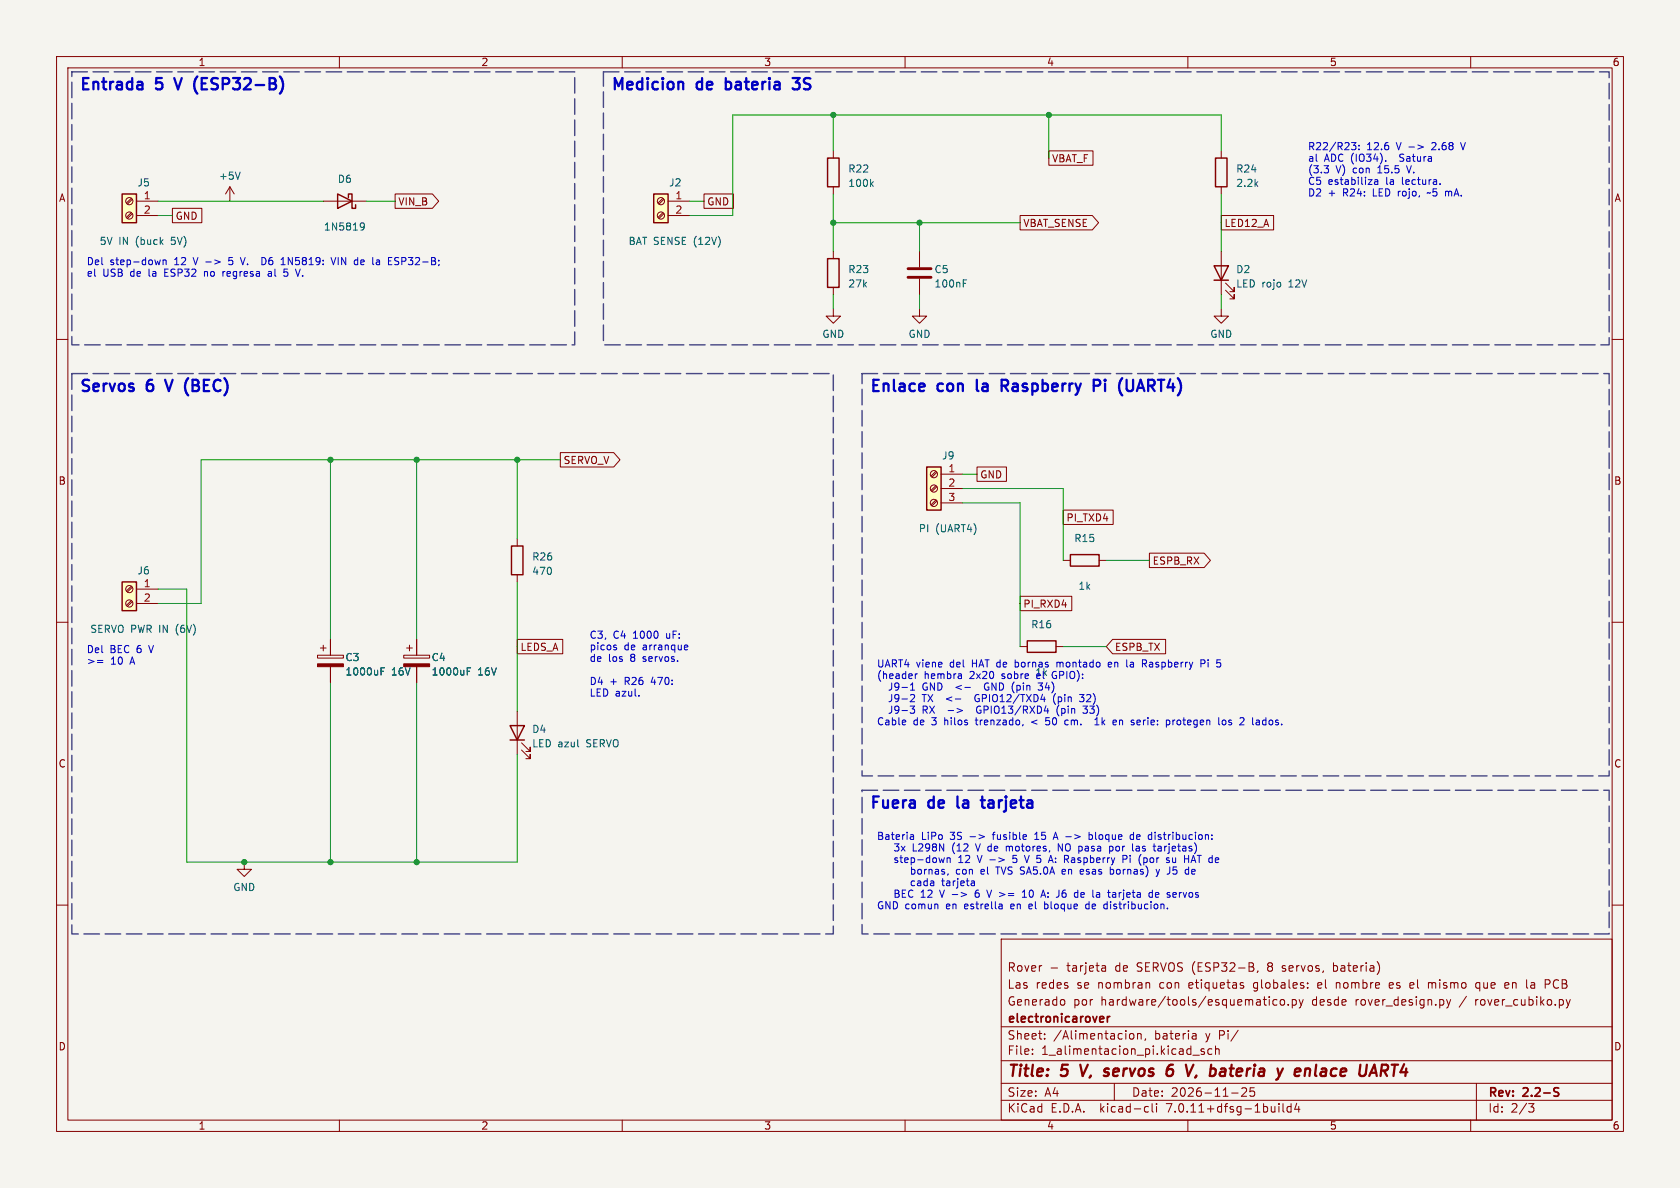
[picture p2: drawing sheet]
(kicad_sch (version 20230121) (generator eeschema)
 (paper "A4")
 (title_block (title "5 V, servos 6 V, bateria y enlace UART4") (date "2026-11-25") (rev "2.2-S") (company "electronicarover")
  (comment 3 "Rover - tarjeta de SERVOS (ESP32-B, 8 servos, bateria)")
  (comment 1 "Generado por hardware/tools/esquematico.py desde rover_design.py / rover_cubiko.py")
  (comment 2 "Las redes se nombran con etiquetas globales: el nombre es el mismo que en la PCB"))
 (lib_symbols
  (symbol "Connector:Screw_Terminal_01x02" (pin_names (offset 1.016) hide) (in_bom yes) (on_board yes)
    (property "Reference" "J" (at 0 2.54 0) (effects (font (size 1.27 1.27))))
    (property "Value" "Screw_Terminal_01x02" (at 0 -5.08 0) (effects (font (size 1.27 1.27))))
    (property "Footprint" "" (at 0 0 0) (effects (font (size 1.27 1.27)) hide))
    (property "Datasheet" "~" (at 0 0 0) (effects (font (size 1.27 1.27)) hide))
    (symbol "Screw_Terminal_01x02_1_1"
    (rectangle (start -1.27 1.27) (end 1.27 -3.81) (stroke (width 0.254) (type default)) (fill (type background)))
    (circle (center 0 -2.54) (radius 0.635) (stroke (width 0.1524) (type default)) (fill (type none)))
    (polyline (pts (xy -0.5334 -2.2098) (xy 0.3302 -3.048)) (stroke (width 0.1524) (type default)) (fill (type none)))
    (polyline (pts (xy -0.5334 0.3302) (xy 0.3302 -0.508)) (stroke (width 0.1524) (type default)) (fill (type none)))
    (polyline (pts (xy -0.3556 -2.032) (xy 0.508 -2.8702)) (stroke (width 0.1524) (type default)) (fill (type none)))
    (polyline (pts (xy -0.3556 0.508) (xy 0.508 -0.3302)) (stroke (width 0.1524) (type default)) (fill (type none)))
    (circle (center 0 0) (radius 0.635) (stroke (width 0.1524) (type default)) (fill (type none)))
    (pin passive line (at -5.08 0 0) (length 3.81) (name "Pin_1" (effects (font (size 1.27 1.27)))) (number "1" (effects (font (size 1.27 1.27)))))
    (pin passive line (at -5.08 -2.54 0) (length 3.81) (name "Pin_2" (effects (font (size 1.27 1.27)))) (number "2" (effects (font (size 1.27 1.27)))))))
  (symbol "Connector:Screw_Terminal_01x03" (pin_names (offset 1.016) hide) (in_bom yes) (on_board yes)
    (property "Reference" "J" (at 0 5.08 0) (effects (font (size 1.27 1.27))))
    (property "Value" "Screw_Terminal_01x03" (at 0 -5.08 0) (effects (font (size 1.27 1.27))))
    (property "Footprint" "" (at 0 0 0) (effects (font (size 1.27 1.27)) hide))
    (property "Datasheet" "~" (at 0 0 0) (effects (font (size 1.27 1.27)) hide))
    (symbol "Screw_Terminal_01x03_1_1"
    (rectangle (start -1.27 3.81) (end 1.27 -3.81) (stroke (width 0.254) (type default)) (fill (type background)))
    (circle (center 0 -2.54) (radius 0.635) (stroke (width 0.1524) (type default)) (fill (type none)))
    (polyline (pts (xy -0.5334 -2.2098) (xy 0.3302 -3.048)) (stroke (width 0.1524) (type default)) (fill (type none)))
    (polyline (pts (xy -0.5334 0.3302) (xy 0.3302 -0.508)) (stroke (width 0.1524) (type default)) (fill (type none)))
    (polyline (pts (xy -0.5334 2.8702) (xy 0.3302 2.032)) (stroke (width 0.1524) (type default)) (fill (type none)))
    (polyline (pts (xy -0.3556 -2.032) (xy 0.508 -2.8702)) (stroke (width 0.1524) (type default)) (fill (type none)))
    (polyline (pts (xy -0.3556 0.508) (xy 0.508 -0.3302)) (stroke (width 0.1524) (type default)) (fill (type none)))
    (polyline (pts (xy -0.3556 3.048) (xy 0.508 2.2098)) (stroke (width 0.1524) (type default)) (fill (type none)))
    (circle (center 0 0) (radius 0.635) (stroke (width 0.1524) (type default)) (fill (type none)))
    (circle (center 0 2.54) (radius 0.635) (stroke (width 0.1524) (type default)) (fill (type none)))
    (pin passive line (at -5.08 2.54 0) (length 3.81) (name "Pin_1" (effects (font (size 1.27 1.27)))) (number "1" (effects (font (size 1.27 1.27)))))
    (pin passive line (at -5.08 0 0) (length 3.81) (name "Pin_2" (effects (font (size 1.27 1.27)))) (number "2" (effects (font (size 1.27 1.27)))))
    (pin passive line (at -5.08 -2.54 0) (length 3.81) (name "Pin_3" (effects (font (size 1.27 1.27)))) (number "3" (effects (font (size 1.27 1.27)))))))
  (symbol "Device:C" (pin_numbers hide) (pin_names (offset 0.254)) (in_bom yes) (on_board yes)
    (property "Reference" "C" (at 0.635 2.54 0) (effects (font (size 1.27 1.27)) (justify left)))
    (property "Value" "C" (at 0.635 -2.54 0) (effects (font (size 1.27 1.27)) (justify left)))
    (property "Footprint" "" (at 0.9652 -3.81 0) (effects (font (size 1.27 1.27)) hide))
    (property "Datasheet" "~" (at 0 0 0) (effects (font (size 1.27 1.27)) hide))
    (symbol "C_0_1"
    (polyline (pts (xy -2.032 -0.762) (xy 2.032 -0.762)) (stroke (width 0.508) (type default)) (fill (type none)))
    (polyline (pts (xy -2.032 0.762) (xy 2.032 0.762)) (stroke (width 0.508) (type default)) (fill (type none))))
    (symbol "C_1_1"
    (pin passive line (at 0 3.81 270) (length 2.794) (name "~" (effects (font (size 1.27 1.27)))) (number "1" (effects (font (size 1.27 1.27)))))
    (pin passive line (at 0 -3.81 90) (length 2.794) (name "~" (effects (font (size 1.27 1.27)))) (number "2" (effects (font (size 1.27 1.27)))))))
  (symbol "Device:C_Polarized" (pin_numbers hide) (pin_names (offset 0.254)) (in_bom yes) (on_board yes)
    (property "Reference" "C" (at 0.635 2.54 0) (effects (font (size 1.27 1.27)) (justify left)))
    (property "Value" "C_Polarized" (at 0.635 -2.54 0) (effects (font (size 1.27 1.27)) (justify left)))
    (property "Footprint" "" (at 0.9652 -3.81 0) (effects (font (size 1.27 1.27)) hide))
    (property "Datasheet" "~" (at 0 0 0) (effects (font (size 1.27 1.27)) hide))
    (symbol "C_Polarized_0_1"
    (rectangle (start -2.286 0.508) (end 2.286 1.016) (stroke (width 0) (type default)) (fill (type none)))
    (polyline (pts (xy -1.778 2.286) (xy -0.762 2.286)) (stroke (width 0) (type default)) (fill (type none)))
    (polyline (pts (xy -1.27 2.794) (xy -1.27 1.778)) (stroke (width 0) (type default)) (fill (type none)))
    (rectangle (start 2.286 -0.508) (end -2.286 -1.016) (stroke (width 0) (type default)) (fill (type outline))))
    (symbol "C_Polarized_1_1"
    (pin passive line (at 0 3.81 270) (length 2.794) (name "~" (effects (font (size 1.27 1.27)))) (number "1" (effects (font (size 1.27 1.27)))))
    (pin passive line (at 0 -3.81 90) (length 2.794) (name "~" (effects (font (size 1.27 1.27)))) (number "2" (effects (font (size 1.27 1.27)))))))
  (symbol "Device:D_Schottky" (pin_numbers hide) (pin_names (offset 1.016) hide) (in_bom yes) (on_board yes)
    (property "Reference" "D" (at 0 2.54 0) (effects (font (size 1.27 1.27))))
    (property "Value" "D_Schottky" (at 0 -2.54 0) (effects (font (size 1.27 1.27))))
    (property "Footprint" "" (at 0 0 0) (effects (font (size 1.27 1.27)) hide))
    (property "Datasheet" "~" (at 0 0 0) (effects (font (size 1.27 1.27)) hide))
    (symbol "D_Schottky_0_1"
    (polyline (pts (xy 1.27 0) (xy -1.27 0)) (stroke (width 0) (type default)) (fill (type none)))
    (polyline (pts (xy 1.27 1.27) (xy 1.27 -1.27) (xy -1.27 0) (xy 1.27 1.27)) (stroke (width 0.254) (type default)) (fill (type none)))
    (polyline (pts (xy -1.905 0.635) (xy -1.905 1.27) (xy -1.27 1.27) (xy -1.27 -1.27) (xy -0.635 -1.27) (xy -0.635 -0.635)) (stroke (width 0.254) (type default)) (fill (type none))))
    (symbol "D_Schottky_1_1"
    (pin passive line (at -3.81 0 0) (length 2.54) (name "K" (effects (font (size 1.27 1.27)))) (number "1" (effects (font (size 1.27 1.27)))))
    (pin passive line (at 3.81 0 180) (length 2.54) (name "A" (effects (font (size 1.27 1.27)))) (number "2" (effects (font (size 1.27 1.27)))))))
  (symbol "Device:LED" (pin_numbers hide) (pin_names (offset 1.016) hide) (in_bom yes) (on_board yes)
    (property "Reference" "D" (at 0 2.54 0) (effects (font (size 1.27 1.27))))
    (property "Value" "LED" (at 0 -2.54 0) (effects (font (size 1.27 1.27))))
    (property "Footprint" "" (at 0 0 0) (effects (font (size 1.27 1.27)) hide))
    (property "Datasheet" "~" (at 0 0 0) (effects (font (size 1.27 1.27)) hide))
    (symbol "LED_0_1"
    (polyline (pts (xy -1.27 -1.27) (xy -1.27 1.27)) (stroke (width 0.254) (type default)) (fill (type none)))
    (polyline (pts (xy -1.27 0) (xy 1.27 0)) (stroke (width 0) (type default)) (fill (type none)))
    (polyline (pts (xy 1.27 -1.27) (xy 1.27 1.27) (xy -1.27 0) (xy 1.27 -1.27)) (stroke (width 0.254) (type default)) (fill (type none)))
    (polyline (pts (xy -3.048 -0.762) (xy -4.572 -2.286) (xy -3.81 -2.286) (xy -4.572 -2.286) (xy -4.572 -1.524)) (stroke (width 0) (type default)) (fill (type none)))
    (polyline (pts (xy -1.778 -0.762) (xy -3.302 -2.286) (xy -2.54 -2.286) (xy -3.302 -2.286) (xy -3.302 -1.524)) (stroke (width 0) (type default)) (fill (type none))))
    (symbol "LED_1_1"
    (pin passive line (at -3.81 0 0) (length 2.54) (name "K" (effects (font (size 1.27 1.27)))) (number "1" (effects (font (size 1.27 1.27)))))
    (pin passive line (at 3.81 0 180) (length 2.54) (name "A" (effects (font (size 1.27 1.27)))) (number "2" (effects (font (size 1.27 1.27)))))))
  (symbol "Device:R" (pin_numbers hide) (pin_names (offset 0)) (in_bom yes) (on_board yes)
    (property "Reference" "R" (at 2.032 0 90) (effects (font (size 1.27 1.27))))
    (property "Value" "R" (at 0 0 90) (effects (font (size 1.27 1.27))))
    (property "Footprint" "" (at -1.778 0 90) (effects (font (size 1.27 1.27)) hide))
    (property "Datasheet" "~" (at 0 0 0) (effects (font (size 1.27 1.27)) hide))
    (symbol "R_0_1"
    (rectangle (start -1.016 -2.54) (end 1.016 2.54) (stroke (width 0.254) (type default)) (fill (type none))))
    (symbol "R_1_1"
    (pin passive line (at 0 3.81 270) (length 1.27) (name "~" (effects (font (size 1.27 1.27)))) (number "1" (effects (font (size 1.27 1.27)))))
    (pin passive line (at 0 -3.81 90) (length 1.27) (name "~" (effects (font (size 1.27 1.27)))) (number "2" (effects (font (size 1.27 1.27)))))))
  (symbol "power:+5V" (power) (pin_names (offset 0)) (in_bom yes) (on_board yes)
    (property "Reference" "#PWR" (at 0 -3.81 0) (effects (font (size 1.27 1.27)) hide))
    (property "Value" "+5V" (at 0 3.556 0) (effects (font (size 1.27 1.27))))
    (property "Footprint" "" (at 0 0 0) (effects (font (size 1.27 1.27)) hide))
    (property "Datasheet" "" (at 0 0 0) (effects (font (size 1.27 1.27)) hide))
    (symbol "+5V_0_1"
    (polyline (pts (xy -0.762 1.27) (xy 0 2.54)) (stroke (width 0) (type default)) (fill (type none)))
    (polyline (pts (xy 0 0) (xy 0 2.54)) (stroke (width 0) (type default)) (fill (type none)))
    (polyline (pts (xy 0 2.54) (xy 0.762 1.27)) (stroke (width 0) (type default)) (fill (type none))))
    (symbol "+5V_1_1"
    (pin power_in line (at 0 0 90) (length 0) hide (name "+5V" (effects (font (size 1.27 1.27)))) (number "1" (effects (font (size 1.27 1.27)))))))
  (symbol "power:GND" (power) (pin_names (offset 0)) (in_bom yes) (on_board yes)
    (property "Reference" "#PWR" (at 0 -6.35 0) (effects (font (size 1.27 1.27)) hide))
    (property "Value" "GND" (at 0 -3.81 0) (effects (font (size 1.27 1.27))))
    (property "Footprint" "" (at 0 0 0) (effects (font (size 1.27 1.27)) hide))
    (property "Datasheet" "" (at 0 0 0) (effects (font (size 1.27 1.27)) hide))
    (symbol "GND_0_1"
    (polyline (pts (xy 0 0) (xy 0 -1.27) (xy 1.27 -1.27) (xy 0 -2.54) (xy -1.27 -1.27) (xy 0 -1.27)) (stroke (width 0) (type default)) (fill (type none))))
    (symbol "GND_1_1"
    (pin power_in line (at 0 0 270) (length 0) hide (name "GND" (effects (font (size 1.27 1.27)))) (number "1" (effects (font (size 1.27 1.27))))))))
 (polyline (pts (xy 12.7 12.7) (xy 101.6 12.7) (xy 101.6 60.96) (xy 12.7 60.96) (xy 12.7 12.7)) (stroke (width 0.25) (type dash) (color 72 72 132 1)))
 (text "Entrada 5 V (ESP32-B)" (at 13.97 13.97 0) (effects (font (size 2 2) bold) (justify left top)))
 (symbol (lib_id "Connector:Screw_Terminal_01x02") (at 22.86 35.56 0) (mirror y) (unit 1) (in_bom yes) (on_board yes) (dnp no)
  (property "Reference" "J5" (at 25.4 33.02 0) (effects (font (size 1.27 1.27)) (justify bottom)))
  (property "Value" "5V IN (buck 5V)" (at 25.4 41.91 0) (effects (font (size 1.27 1.27)) (justify top)))
  (property "Footprint" "TerminalBlock_Phoenix:TerminalBlock_Phoenix_MKDS-1,5-2-5.08_1x02_P5.08mm_Horizontal" (at 22.86 35.56 0) (effects (font (size 1.27 1.27)) hide))
  (property "Datasheet" "~" (at 22.86 35.56 0) (effects (font (size 1.27 1.27)) hide))
  (property "Descripcion" "Entrada 5 V desde el step-down (ESP32-B)" (at 22.86 35.56 0) (effects (font (size 1.27 1.27)) hide))
  (property "MPN" "Phoenix MKDS 1,5/2-5,08 o KF301-2P" (at 22.86 35.56 0) (effects (font (size 1.27 1.27)) hide)) (pin "1") (pin "2"))
 (symbol (lib_id "Device:D_Schottky") (at 60.96 35.56 180) (unit 1) (in_bom yes) (on_board yes) (dnp no)
  (property "Reference" "D6" (at 60.96 32.385 0) (effects (font (size 1.27 1.27)) (justify top)))
  (property "Value" "1N5819" (at 60.96 39.37 0) (effects (font (size 1.27 1.27)) (justify bottom)))
  (property "Footprint" "Diode_THT:D_DO-41_SOD81_P10.16mm_Horizontal" (at 60.96 35.56 0) (effects (font (size 1.27 1.27)) hide))
  (property "Datasheet" "~" (at 60.96 35.56 0) (effects (font (size 1.27 1.27)) hide))
  (property "Descripcion" "Schottky +5V -> VIN ESP32-B" (at 60.96 35.56 0) (effects (font (size 1.27 1.27)) hide))
  (property "MPN" "1N5819 DO-41" (at 60.96 35.56 0) (effects (font (size 1.27 1.27)) hide)) (pin "1") (pin "2"))
 (symbol (lib_id "power:+5V") (at 40.64 35.56 0) (unit 1) (in_bom yes) (on_board yes) (dnp no)
  (property "Reference" "#PWR201" (at 40.64 35.56 0) (effects (font (size 1.27 1.27)) hide))
  (property "Value" "+5V" (at 40.64 31.11 0) (effects (font (size 1.27 1.27))))
  (property "Footprint" "" (at 40.64 35.56 0) (effects (font (size 1.27 1.27)) hide))
  (property "Datasheet" "" (at 40.64 35.56 0) (effects (font (size 1.27 1.27)) hide)) (pin "1"))
 (global_label "GND" (shape passive) (at 30.48 38.1 0) (fields_autoplaced) (effects (font (size 1.27 1.27)) (justify left))
  (property "Intersheetrefs" "${INTERSHEET_REFS}" (at 30.48 38.1 0) (effects (font (size 1.27 1.27)) (justify left) hide)))
 (global_label "VIN_B" (shape output) (at 69.85 35.56 0) (fields_autoplaced) (effects (font (size 1.27 1.27)) (justify left))
  (property "Intersheetrefs" "${INTERSHEET_REFS}" (at 69.85 35.56 0) (effects (font (size 1.27 1.27)) (justify left) hide)))
 (text "Del step-down 12 V -> 5 V.  D6 1N5819: VIN de la ESP32-B;\nel USB de la ESP32 no regresa al 5 V." (at 15.24 45.72 0) (effects (font (size 1.27 1.27)) (justify left top)))
 (polyline (pts (xy 12.7 66.04) (xy 147.32 66.04) (xy 147.32 165.1) (xy 12.7 165.1) (xy 12.7 66.04)) (stroke (width 0.25) (type dash) (color 72 72 132 1)))
 (text "Servos 6 V (BEC)" (at 13.97 67.31 0) (effects (font (size 2 2) bold) (justify left top)))
 (symbol (lib_id "Connector:Screw_Terminal_01x02") (at 22.86 104.14 0) (mirror y) (unit 1) (in_bom yes) (on_board yes) (dnp no)
  (property "Reference" "J6" (at 25.4 101.6 0) (effects (font (size 1.27 1.27)) (justify bottom)))
  (property "Value" "SERVO PWR IN (6V)" (at 25.4 110.49 0) (effects (font (size 1.27 1.27)) (justify top)))
  (property "Footprint" "TerminalBlock_Phoenix:TerminalBlock_Phoenix_MKDS-1,5-2-5.08_1x02_P5.08mm_Horizontal" (at 22.86 104.14 0) (effects (font (size 1.27 1.27)) hide))
  (property "Datasheet" "~" (at 22.86 104.14 0) (effects (font (size 1.27 1.27)) hide))
  (property "Descripcion" "Entrada BEC servos 6V" (at 22.86 104.14 0) (effects (font (size 1.27 1.27)) hide))
  (property "MPN" "Phoenix MKDS 1,5/2-5,08 o KF301-2P" (at 22.86 104.14 0) (effects (font (size 1.27 1.27)) hide)) (pin "1") (pin "2"))
 (global_label "SERVO_V" (shape output) (at 99.06 81.28 0) (fields_autoplaced) (effects (font (size 1.27 1.27)) (justify left))
  (property "Intersheetrefs" "${INTERSHEET_REFS}" (at 99.06 81.28 0) (effects (font (size 1.27 1.27)) (justify left) hide)))
 (symbol (lib_id "power:GND") (at 43.18 152.4 0) (unit 1) (in_bom yes) (on_board yes) (dnp no)
  (property "Reference" "#PWR202" (at 43.18 152.4 0) (effects (font (size 1.27 1.27)) hide))
  (property "Value" "GND" (at 43.18 156.85 0) (effects (font (size 1.27 1.27))))
  (property "Footprint" "" (at 43.18 152.4 0) (effects (font (size 1.27 1.27)) hide))
  (property "Datasheet" "" (at 43.18 152.4 0) (effects (font (size 1.27 1.27)) hide)) (pin "1"))
 (junction (at 43.18 152.4) (diameter 0) (color 0 0 0 0))
 (junction (at 58.42 81.28) (diameter 0) (color 0 0 0 0))
 (junction (at 58.42 152.4) (diameter 0) (color 0 0 0 0))
 (junction (at 73.66 81.28) (diameter 0) (color 0 0 0 0))
 (junction (at 73.66 152.4) (diameter 0) (color 0 0 0 0))
 (junction (at 91.44 81.28) (diameter 0) (color 0 0 0 0))
 (symbol (lib_id "Device:C_Polarized") (at 58.42 116.84 0) (unit 1) (in_bom yes) (on_board yes) (dnp no)
  (property "Reference" "C3" (at 60.96 116.205 0) (effects (font (size 1.27 1.27)) (justify left)))
  (property "Value" "1000uF 16V" (at 60.96 118.745 0) (effects (font (size 1.27 1.27)) (justify left)))
  (property "Footprint" "Capacitor_THT:CP_Radial_D10.0mm_P5.00mm" (at 58.42 116.84 0) (effects (font (size 1.27 1.27)) hide))
  (property "Datasheet" "~" (at 58.42 116.84 0) (effects (font (size 1.27 1.27)) hide))
  (property "Descripcion" "Bulk servos" (at 58.42 116.84 0) (effects (font (size 1.27 1.27)) hide))
  (property "MPN" "1000uF 16V radial, cuerpo de 10 mm de diametro, paso 5 mm" (at 58.42 116.84 0) (effects (font (size 1.27 1.27)) hide)) (pin "1") (pin "2"))
 (symbol (lib_id "Device:C_Polarized") (at 73.66 116.84 0) (unit 1) (in_bom yes) (on_board yes) (dnp no)
  (property "Reference" "C4" (at 76.2 116.205 0) (effects (font (size 1.27 1.27)) (justify left)))
  (property "Value" "1000uF 16V" (at 76.2 118.745 0) (effects (font (size 1.27 1.27)) (justify left)))
  (property "Footprint" "Capacitor_THT:CP_Radial_D10.0mm_P5.00mm" (at 73.66 116.84 0) (effects (font (size 1.27 1.27)) hide))
  (property "Datasheet" "~" (at 73.66 116.84 0) (effects (font (size 1.27 1.27)) hide))
  (property "Descripcion" "Bulk servos" (at 73.66 116.84 0) (effects (font (size 1.27 1.27)) hide))
  (property "MPN" "1000uF 16V radial, cuerpo de 10 mm de diametro, paso 5 mm" (at 73.66 116.84 0) (effects (font (size 1.27 1.27)) hide)) (pin "1") (pin "2"))
 (symbol (lib_id "Device:R") (at 91.44 99.06 0) (unit 1) (in_bom yes) (on_board yes) (dnp no)
  (property "Reference" "R26" (at 93.98 98.425 0) (effects (font (size 1.27 1.27)) (justify left)))
  (property "Value" "470" (at 93.98 100.965 0) (effects (font (size 1.27 1.27)) (justify left)))
  (property "Footprint" "Resistor_THT:R_Axial_DIN0207_L6.3mm_D2.5mm_P7.62mm_Horizontal" (at 91.44 99.06 0) (effects (font (size 1.27 1.27)) hide))
  (property "Datasheet" "~" (at 91.44 99.06 0) (effects (font (size 1.27 1.27)) hide))
  (property "Descripcion" "Resistencia LED servos" (at 91.44 99.06 0) (effects (font (size 1.27 1.27)) hide))
  (property "MPN" "Resistencia 470 1/4W (0.25W) THT pelicula metalica/carbon" (at 91.44 99.06 0) (effects (font (size 1.27 1.27)) hide)) (pin "1") (pin "2"))
 (symbol (lib_id "Device:LED") (at 91.44 129.54 90) (unit 1) (in_bom yes) (on_board yes) (dnp no)
  (property "Reference" "D4" (at 93.98 128.905 90) (effects (font (size 1.27 1.27)) (justify right)))
  (property "Value" "LED azul SERVO" (at 93.98 131.445 90) (effects (font (size 1.27 1.27)) (justify right)))
  (property "Footprint" "LED_THT:LED_D5.0mm" (at 91.44 129.54 0) (effects (font (size 1.27 1.27)) hide))
  (property "Datasheet" "~" (at 91.44 129.54 0) (effects (font (size 1.27 1.27)) hide))
  (property "Descripcion" "Indicador rail servos" (at 91.44 129.54 0) (effects (font (size 1.27 1.27)) hide))
  (property "MPN" "LED 5mm THT tradicional (azul)" (at 91.44 129.54 0) (effects (font (size 1.27 1.27)) hide)) (pin "1") (pin "2"))
 (global_label "LEDS_A" (shape passive) (at 91.44 114.3 0) (fields_autoplaced) (effects (font (size 1.27 1.27)) (justify left))
  (property "Intersheetrefs" "${INTERSHEET_REFS}" (at 91.44 114.3 0) (effects (font (size 1.27 1.27)) (justify left) hide)))
 (text "Del BEC 6 V\n>= 10 A" (at 15.24 114.3 0) (effects (font (size 1.27 1.27)) (justify left top)))
 (text "C3, C4 1000 uF:\npicos de arranque\nde los 8 servos.\n\nD4 + R26 470:\nLED azul." (at 104.14 111.76 0) (effects (font (size 1.27 1.27)) (justify left top)))
 (polyline (pts (xy 106.68 12.7) (xy 284.48 12.7) (xy 284.48 60.96) (xy 106.68 60.96) (xy 106.68 12.7)) (stroke (width 0.25) (type dash) (color 72 72 132 1)))
 (text "Medicion de bateria 3S" (at 107.95 13.97 0) (effects (font (size 2 2) bold) (justify left top)))
 (symbol (lib_id "Connector:Screw_Terminal_01x02") (at 116.84 35.56 0) (mirror y) (unit 1) (in_bom yes) (on_board yes) (dnp no)
  (property "Reference" "J2" (at 119.38 33.02 0) (effects (font (size 1.27 1.27)) (justify bottom)))
  (property "Value" "BAT SENSE (12V)" (at 119.38 41.91 0) (effects (font (size 1.27 1.27)) (justify top)))
  (property "Footprint" "TerminalBlock_Phoenix:TerminalBlock_Phoenix_MKDS-1,5-2-5.08_1x02_P5.08mm_Horizontal" (at 116.84 35.56 0) (effects (font (size 1.27 1.27)) hide))
  (property "Datasheet" "~" (at 116.84 35.56 0) (effects (font (size 1.27 1.27)) hide))
  (property "Descripcion" "Derivacion de bateria despues del fusible (solo medicion y LED, < 10 mA)" (at 116.84 35.56 0) (effects (font (size 1.27 1.27)) hide))
  (property "MPN" "Phoenix MKDS 1,5/2-5,08 o KF301-2P" (at 116.84 35.56 0) (effects (font (size 1.27 1.27)) hide)) (pin "1") (pin "2"))
 (global_label "GND" (shape passive) (at 124.46 35.56 0) (fields_autoplaced) (effects (font (size 1.27 1.27)) (justify left))
  (property "Intersheetrefs" "${INTERSHEET_REFS}" (at 124.46 35.56 0) (effects (font (size 1.27 1.27)) (justify left) hide)))
 (junction (at 185.42 20.32) (diameter 0) (color 0 0 0 0))
 (global_label "VBAT_F" (shape passive) (at 185.42 27.94 0) (fields_autoplaced) (effects (font (size 1.27 1.27)) (justify left))
  (property "Intersheetrefs" "${INTERSHEET_REFS}" (at 185.42 27.94 0) (effects (font (size 1.27 1.27)) (justify left) hide)))
 (junction (at 147.32 20.32) (diameter 0) (color 0 0 0 0))
 (symbol (lib_id "Device:R") (at 147.32 30.48 0) (unit 1) (in_bom yes) (on_board yes) (dnp no)
  (property "Reference" "R22" (at 149.86 29.845 0) (effects (font (size 1.27 1.27)) (justify left)))
  (property "Value" "100k" (at 149.86 32.385 0) (effects (font (size 1.27 1.27)) (justify left)))
  (property "Footprint" "Resistor_THT:R_Axial_DIN0207_L6.3mm_D2.5mm_P7.62mm_Horizontal" (at 147.32 30.48 0) (effects (font (size 1.27 1.27)) hide))
  (property "Datasheet" "~" (at 147.32 30.48 0) (effects (font (size 1.27 1.27)) hide))
  (property "Descripcion" "Divisor VBAT (alto)" (at 147.32 30.48 0) (effects (font (size 1.27 1.27)) hide))
  (property "MPN" "Resistencia 100k 1/4W (0.25W) THT pelicula metalica/carbon" (at 147.32 30.48 0) (effects (font (size 1.27 1.27)) hide)) (pin "1") (pin "2"))
 (symbol (lib_id "Device:R") (at 147.32 48.26 0) (unit 1) (in_bom yes) (on_board yes) (dnp no)
  (property "Reference" "R23" (at 149.86 47.625 0) (effects (font (size 1.27 1.27)) (justify left)))
  (property "Value" "27k" (at 149.86 50.165 0) (effects (font (size 1.27 1.27)) (justify left)))
  (property "Footprint" "Resistor_THT:R_Axial_DIN0207_L6.3mm_D2.5mm_P7.62mm_Horizontal" (at 147.32 48.26 0) (effects (font (size 1.27 1.27)) hide))
  (property "Datasheet" "~" (at 147.32 48.26 0) (effects (font (size 1.27 1.27)) hide))
  (property "Descripcion" "Divisor VBAT (bajo)" (at 147.32 48.26 0) (effects (font (size 1.27 1.27)) hide))
  (property "MPN" "Resistencia 27k 1/4W (0.25W) THT pelicula metalica/carbon" (at 147.32 48.26 0) (effects (font (size 1.27 1.27)) hide)) (pin "1") (pin "2"))
 (symbol (lib_id "Device:C") (at 162.56 48.26 0) (unit 1) (in_bom yes) (on_board yes) (dnp no)
  (property "Reference" "C5" (at 165.1 47.625 0) (effects (font (size 1.27 1.27)) (justify left)))
  (property "Value" "100nF" (at 165.1 50.165 0) (effects (font (size 1.27 1.27)) (justify left)))
  (property "Footprint" "Capacitor_THT:C_Disc_D5.0mm_W2.5mm_P5.00mm" (at 162.56 48.26 0) (effects (font (size 1.27 1.27)) hide))
  (property "Datasheet" "~" (at 162.56 48.26 0) (effects (font (size 1.27 1.27)) hide))
  (property "Descripcion" "Filtro ADC VBAT" (at 162.56 48.26 0) (effects (font (size 1.27 1.27)) hide))
  (property "MPN" "100nF" (at 162.56 48.26 0) (effects (font (size 1.27 1.27)) hide)) (pin "1") (pin "2"))
 (junction (at 147.32 39.37) (diameter 0) (color 0 0 0 0))
 (junction (at 162.56 39.37) (diameter 0) (color 0 0 0 0))
 (global_label "VBAT_SENSE" (shape output) (at 180.34 39.37 0) (fields_autoplaced) (effects (font (size 1.27 1.27)) (justify left))
  (property "Intersheetrefs" "${INTERSHEET_REFS}" (at 180.34 39.37 0) (effects (font (size 1.27 1.27)) (justify left) hide)))
 (symbol (lib_id "power:GND") (at 147.32 54.61 0) (unit 1) (in_bom yes) (on_board yes) (dnp no)
  (property "Reference" "#PWR203" (at 147.32 54.61 0) (effects (font (size 1.27 1.27)) hide))
  (property "Value" "GND" (at 147.32 59.06 0) (effects (font (size 1.27 1.27))))
  (property "Footprint" "" (at 147.32 54.61 0) (effects (font (size 1.27 1.27)) hide))
  (property "Datasheet" "" (at 147.32 54.61 0) (effects (font (size 1.27 1.27)) hide)) (pin "1"))
 (symbol (lib_id "power:GND") (at 162.56 54.61 0) (unit 1) (in_bom yes) (on_board yes) (dnp no)
  (property "Reference" "#PWR204" (at 162.56 54.61 0) (effects (font (size 1.27 1.27)) hide))
  (property "Value" "GND" (at 162.56 59.06 0) (effects (font (size 1.27 1.27))))
  (property "Footprint" "" (at 162.56 54.61 0) (effects (font (size 1.27 1.27)) hide))
  (property "Datasheet" "" (at 162.56 54.61 0) (effects (font (size 1.27 1.27)) hide)) (pin "1"))
 (symbol (lib_id "Device:R") (at 215.9 30.48 0) (unit 1) (in_bom yes) (on_board yes) (dnp no)
  (property "Reference" "R24" (at 218.44 29.845 0) (effects (font (size 1.27 1.27)) (justify left)))
  (property "Value" "2.2k" (at 218.44 32.385 0) (effects (font (size 1.27 1.27)) (justify left)))
  (property "Footprint" "Resistor_THT:R_Axial_DIN0207_L6.3mm_D2.5mm_P7.62mm_Horizontal" (at 215.9 30.48 0) (effects (font (size 1.27 1.27)) hide))
  (property "Datasheet" "~" (at 215.9 30.48 0) (effects (font (size 1.27 1.27)) hide))
  (property "Descripcion" "Resistencia LED 12V" (at 215.9 30.48 0) (effects (font (size 1.27 1.27)) hide))
  (property "MPN" "Resistencia 2.2k 1/4W (0.25W) THT pelicula metalica/carbon" (at 215.9 30.48 0) (effects (font (size 1.27 1.27)) hide)) (pin "1") (pin "2"))
 (symbol (lib_id "Device:LED") (at 215.9 48.26 90) (unit 1) (in_bom yes) (on_board yes) (dnp no)
  (property "Reference" "D2" (at 218.44 47.625 90) (effects (font (size 1.27 1.27)) (justify right)))
  (property "Value" "LED rojo 12V" (at 218.44 50.165 90) (effects (font (size 1.27 1.27)) (justify right)))
  (property "Footprint" "LED_THT:LED_D5.0mm" (at 215.9 48.26 0) (effects (font (size 1.27 1.27)) hide))
  (property "Datasheet" "~" (at 215.9 48.26 0) (effects (font (size 1.27 1.27)) hide))
  (property "Descripcion" "Indicador bateria" (at 215.9 48.26 0) (effects (font (size 1.27 1.27)) hide))
  (property "MPN" "LED 5mm THT tradicional (rojo)" (at 215.9 48.26 0) (effects (font (size 1.27 1.27)) hide)) (pin "1") (pin "2"))
 (global_label "LED12_A" (shape passive) (at 215.9 39.37 0) (fields_autoplaced) (effects (font (size 1.27 1.27)) (justify left))
  (property "Intersheetrefs" "${INTERSHEET_REFS}" (at 215.9 39.37 0) (effects (font (size 1.27 1.27)) (justify left) hide)))
 (symbol (lib_id "power:GND") (at 215.9 54.61 0) (unit 1) (in_bom yes) (on_board yes) (dnp no)
  (property "Reference" "#PWR205" (at 215.9 54.61 0) (effects (font (size 1.27 1.27)) hide))
  (property "Value" "GND" (at 215.9 59.06 0) (effects (font (size 1.27 1.27))))
  (property "Footprint" "" (at 215.9 54.61 0) (effects (font (size 1.27 1.27)) hide))
  (property "Datasheet" "" (at 215.9 54.61 0) (effects (font (size 1.27 1.27)) hide)) (pin "1"))
 (text "R22/R23: 12.6 V -> 2.68 V\nal ADC (IO34).  Satura\n(3.3 V) con 15.5 V.\nC5 estabiliza la lectura.\nD2 + R24: LED rojo, ~5 mA." (at 231.14 25.4 0) (effects (font (size 1.27 1.27)) (justify left top)))
 (polyline (pts (xy 152.4 66.04) (xy 284.48 66.04) (xy 284.48 137.16) (xy 152.4 137.16) (xy 152.4 66.04)) (stroke (width 0.25) (type dash) (color 72 72 132 1)))
 (text "Enlace con la Raspberry Pi (UART4)" (at 153.67 67.31 0) (effects (font (size 2 2) bold) (justify left top)))
 (symbol (lib_id "Connector:Screw_Terminal_01x03") (at 165.1 86.36 0) (mirror y) (unit 1) (in_bom yes) (on_board yes) (dnp no)
  (property "Reference" "J9" (at 167.64 81.28 0) (effects (font (size 1.27 1.27)) (justify bottom)))
  (property "Value" "PI (UART4)" (at 167.64 92.71 0) (effects (font (size 1.27 1.27)) (justify top)))
  (property "Footprint" "TerminalBlock_Phoenix:TerminalBlock_Phoenix_PT-1,5-3-3.5-H_1x03_P3.50mm_Horizontal" (at 165.1 86.36 0) (effects (font (size 1.27 1.27)) hide))
  (property "Datasheet" "~" (at 165.1 86.36 0) (effects (font (size 1.27 1.27)) hide))
  (property "Descripcion" "Hacia el HAT de bornas de la Pi: 1 GND (pin 34), 2 TXD4 = GPIO12 (pin 32), 3 RXD4 = GPIO13 (pin 33)" (at 165.1 86.36 0) (effects (font (size 1.27 1.27)) hide))
  (property "MPN" "Phoenix PT 1,5/3-3,5-H o KF350-3P 3.5mm" (at 165.1 86.36 0) (effects (font (size 1.27 1.27)) hide)) (pin "1") (pin "2") (pin "3"))
 (global_label "GND" (shape passive) (at 172.72 83.82 0) (fields_autoplaced) (effects (font (size 1.27 1.27)) (justify left))
  (property "Intersheetrefs" "${INTERSHEET_REFS}" (at 172.72 83.82 0) (effects (font (size 1.27 1.27)) (justify left) hide)))
 (symbol (lib_id "Device:R") (at 191.77 99.06 270) (unit 1) (in_bom yes) (on_board yes) (dnp no)
  (property "Reference" "R15" (at 191.77 95.885 90) (effects (font (size 1.27 1.27)) (justify bottom)))
  (property "Value" "1k" (at 191.77 102.87 90) (effects (font (size 1.27 1.27)) (justify top)))
  (property "Footprint" "Resistor_THT:R_Axial_DIN0207_L6.3mm_D2.5mm_P7.62mm_Horizontal" (at 191.77 99.06 0) (effects (font (size 1.27 1.27)) hide))
  (property "Datasheet" "~" (at 191.77 99.06 0) (effects (font (size 1.27 1.27)) hide))
  (property "Descripcion" "Serie UART Pi TXD4 (GPIO12) -> ESP32-B RX" (at 191.77 99.06 0) (effects (font (size 1.27 1.27)) hide))
  (property "MPN" "Resistencia 1k 1/4W (0.25W) THT pelicula metalica/carbon" (at 191.77 99.06 0) (effects (font (size 1.27 1.27)) hide)) (pin "1") (pin "2"))
 (global_label "PI_TXD4" (shape passive) (at 187.96 91.44 0) (fields_autoplaced) (effects (font (size 1.27 1.27)) (justify left))
  (property "Intersheetrefs" "${INTERSHEET_REFS}" (at 187.96 91.44 0) (effects (font (size 1.27 1.27)) (justify left) hide)))
 (global_label "ESPB_RX" (shape output) (at 203.2 99.06 0) (fields_autoplaced) (effects (font (size 1.27 1.27)) (justify left))
  (property "Intersheetrefs" "${INTERSHEET_REFS}" (at 203.2 99.06 0) (effects (font (size 1.27 1.27)) (justify left) hide)))
 (symbol (lib_id "Device:R") (at 184.15 114.3 270) (unit 1) (in_bom yes) (on_board yes) (dnp no)
  (property "Reference" "R16" (at 184.15 111.125 90) (effects (font (size 1.27 1.27)) (justify bottom)))
  (property "Value" "1k" (at 184.15 118.11 90) (effects (font (size 1.27 1.27)) (justify top)))
  (property "Footprint" "Resistor_THT:R_Axial_DIN0207_L6.3mm_D2.5mm_P7.62mm_Horizontal" (at 184.15 114.3 0) (effects (font (size 1.27 1.27)) hide))
  (property "Datasheet" "~" (at 184.15 114.3 0) (effects (font (size 1.27 1.27)) hide))
  (property "Descripcion" "Serie UART ESP32-B TX -> Pi RXD4 (GPIO13)" (at 184.15 114.3 0) (effects (font (size 1.27 1.27)) hide))
  (property "MPN" "Resistencia 1k 1/4W (0.25W) THT pelicula metalica/carbon" (at 184.15 114.3 0) (effects (font (size 1.27 1.27)) hide)) (pin "1") (pin "2"))
 (global_label "PI_RXD4" (shape passive) (at 180.34 106.68 0) (fields_autoplaced) (effects (font (size 1.27 1.27)) (justify left))
  (property "Intersheetrefs" "${INTERSHEET_REFS}" (at 180.34 106.68 0) (effects (font (size 1.27 1.27)) (justify left) hide)))
 (global_label "ESPB_TX" (shape input) (at 195.58 114.3 0) (fields_autoplaced) (effects (font (size 1.27 1.27)) (justify left))
  (property "Intersheetrefs" "${INTERSHEET_REFS}" (at 195.58 114.3 0) (effects (font (size 1.27 1.27)) (justify left) hide)))
 (text "UART4 viene del HAT de bornas montado en la Raspberry Pi 5\n(header hembra 2x20 sobre el GPIO):\n  J9-1 GND  <-  GND (pin 34)\n  J9-2 TX  <-  GPIO12/TXD4 (pin 32)\n  J9-3 RX  ->  GPIO13/RXD4 (pin 33)\nCable de 3 hilos trenzado, < 50 cm.  1k en serie: protegen los 2 lados." (at 154.94 116.84 0) (effects (font (size 1.27 1.27)) (justify left top)))
 (polyline (pts (xy 152.4 139.7) (xy 284.48 139.7) (xy 284.48 165.1) (xy 152.4 165.1) (xy 152.4 139.7)) (stroke (width 0.25) (type dash) (color 72 72 132 1)))
 (text "Fuera de la tarjeta" (at 153.67 140.97 0) (effects (font (size 2 2) bold) (justify left top)))
 (text "Bateria LiPo 3S -> fusible 15 A -> bloque de distribucion:\n   3x L298N (12 V de motores, NO pasa por las tarjetas)\n   step-down 12 V -> 5 V 5 A: Raspberry Pi (por su HAT de\n      bornas, con el TVS SA5.0A en esas bornas) y J5 de\n      cada tarjeta\n   BEC 12 V -> 6 V >= 10 A: J6 de la tarjeta de servos\nGND comun en estrella en el bloque de distribucion.\n" (at 154.94 147.32 0) (effects (font (size 1.27 1.27)) (justify left top)))
 (wire (pts (xy 27.94 35.56) (xy 40.64 35.56)) (stroke (width 0) (type default)))
 (wire (pts (xy 40.64 35.56) (xy 57.15 35.56)) (stroke (width 0) (type default)))
 (wire (pts (xy 27.94 38.1) (xy 30.48 38.1)) (stroke (width 0) (type default)))
 (wire (pts (xy 64.77 35.56) (xy 69.85 35.56)) (stroke (width 0) (type default)))
 (wire (pts (xy 27.94 106.68) (xy 35.56 106.68)) (stroke (width 0) (type default)))
 (wire (pts (xy 35.56 106.68) (xy 35.56 81.28)) (stroke (width 0) (type default)))
 (wire (pts (xy 27.94 104.14) (xy 33.02 104.14)) (stroke (width 0) (type default)))
 (wire (pts (xy 33.02 104.14) (xy 33.02 152.4)) (stroke (width 0) (type default)))
 (wire (pts (xy 35.56 81.28) (xy 58.42 81.28)) (stroke (width 0) (type default)))
 (wire (pts (xy 58.42 81.28) (xy 73.66 81.28)) (stroke (width 0) (type default)))
 (wire (pts (xy 73.66 81.28) (xy 91.44 81.28)) (stroke (width 0) (type default)))
 (wire (pts (xy 91.44 81.28) (xy 99.06 81.28)) (stroke (width 0) (type default)))
 (wire (pts (xy 33.02 152.4) (xy 43.18 152.4)) (stroke (width 0) (type default)))
 (wire (pts (xy 43.18 152.4) (xy 58.42 152.4)) (stroke (width 0) (type default)))
 (wire (pts (xy 58.42 152.4) (xy 73.66 152.4)) (stroke (width 0) (type default)))
 (wire (pts (xy 73.66 152.4) (xy 91.44 152.4)) (stroke (width 0) (type default)))
 (wire (pts (xy 58.42 81.28) (xy 58.42 113.03)) (stroke (width 0) (type default)))
 (wire (pts (xy 58.42 120.65) (xy 58.42 152.4)) (stroke (width 0) (type default)))
 (wire (pts (xy 73.66 81.28) (xy 73.66 113.03)) (stroke (width 0) (type default)))
 (wire (pts (xy 73.66 120.65) (xy 73.66 152.4)) (stroke (width 0) (type default)))
 (wire (pts (xy 91.44 81.28) (xy 91.44 95.25)) (stroke (width 0) (type default)))
 (wire (pts (xy 91.44 102.87) (xy 91.44 114.3)) (stroke (width 0) (type default)))
 (wire (pts (xy 91.44 114.3) (xy 91.44 125.73)) (stroke (width 0) (type default)))
 (wire (pts (xy 91.44 133.35) (xy 91.44 152.4)) (stroke (width 0) (type default)))
 (wire (pts (xy 121.92 35.56) (xy 124.46 35.56)) (stroke (width 0) (type default)))
 (wire (pts (xy 121.92 38.1) (xy 129.54 38.1)) (stroke (width 0) (type default)))
 (wire (pts (xy 129.54 38.1) (xy 129.54 20.32)) (stroke (width 0) (type default)))
 (wire (pts (xy 129.54 20.32) (xy 147.32 20.32)) (stroke (width 0) (type default)))
 (wire (pts (xy 147.32 20.32) (xy 185.42 20.32)) (stroke (width 0) (type default)))
 (wire (pts (xy 185.42 20.32) (xy 215.9 20.32)) (stroke (width 0) (type default)))
 (wire (pts (xy 185.42 20.32) (xy 185.42 27.94)) (stroke (width 0) (type default)))
 (wire (pts (xy 147.32 20.32) (xy 147.32 26.67)) (stroke (width 0) (type default)))
 (wire (pts (xy 147.32 34.29) (xy 147.32 39.37)) (stroke (width 0) (type default)))
 (wire (pts (xy 147.32 39.37) (xy 147.32 44.45)) (stroke (width 0) (type default)))
 (wire (pts (xy 147.32 39.37) (xy 162.56 39.37)) (stroke (width 0) (type default)))
 (wire (pts (xy 162.56 39.37) (xy 180.34 39.37)) (stroke (width 0) (type default)))
 (wire (pts (xy 162.56 39.37) (xy 162.56 44.45)) (stroke (width 0) (type default)))
 (wire (pts (xy 147.32 52.07) (xy 147.32 54.61)) (stroke (width 0) (type default)))
 (wire (pts (xy 162.56 52.07) (xy 162.56 54.61)) (stroke (width 0) (type default)))
 (wire (pts (xy 215.9 20.32) (xy 215.9 26.67)) (stroke (width 0) (type default)))
 (wire (pts (xy 215.9 34.29) (xy 215.9 39.37)) (stroke (width 0) (type default)))
 (wire (pts (xy 215.9 39.37) (xy 215.9 44.45)) (stroke (width 0) (type default)))
 (wire (pts (xy 215.9 52.07) (xy 215.9 54.61)) (stroke (width 0) (type default)))
 (wire (pts (xy 170.18 83.82) (xy 172.72 83.82)) (stroke (width 0) (type default)))
 (wire (pts (xy 170.18 86.36) (xy 187.96 86.36)) (stroke (width 0) (type default)))
 (wire (pts (xy 187.96 86.36) (xy 187.96 91.44)) (stroke (width 0) (type default)))
 (wire (pts (xy 187.96 91.44) (xy 187.96 99.06)) (stroke (width 0) (type default)))
 (wire (pts (xy 195.58 99.06) (xy 203.2 99.06)) (stroke (width 0) (type default)))
 (wire (pts (xy 170.18 88.9) (xy 180.34 88.9)) (stroke (width 0) (type default)))
 (wire (pts (xy 180.34 88.9) (xy 180.34 106.68)) (stroke (width 0) (type default)))
 (wire (pts (xy 180.34 106.68) (xy 180.34 114.3)) (stroke (width 0) (type default)))
 (wire (pts (xy 187.96 114.3) (xy 195.58 114.3)) (stroke (width 0) (type default))))
